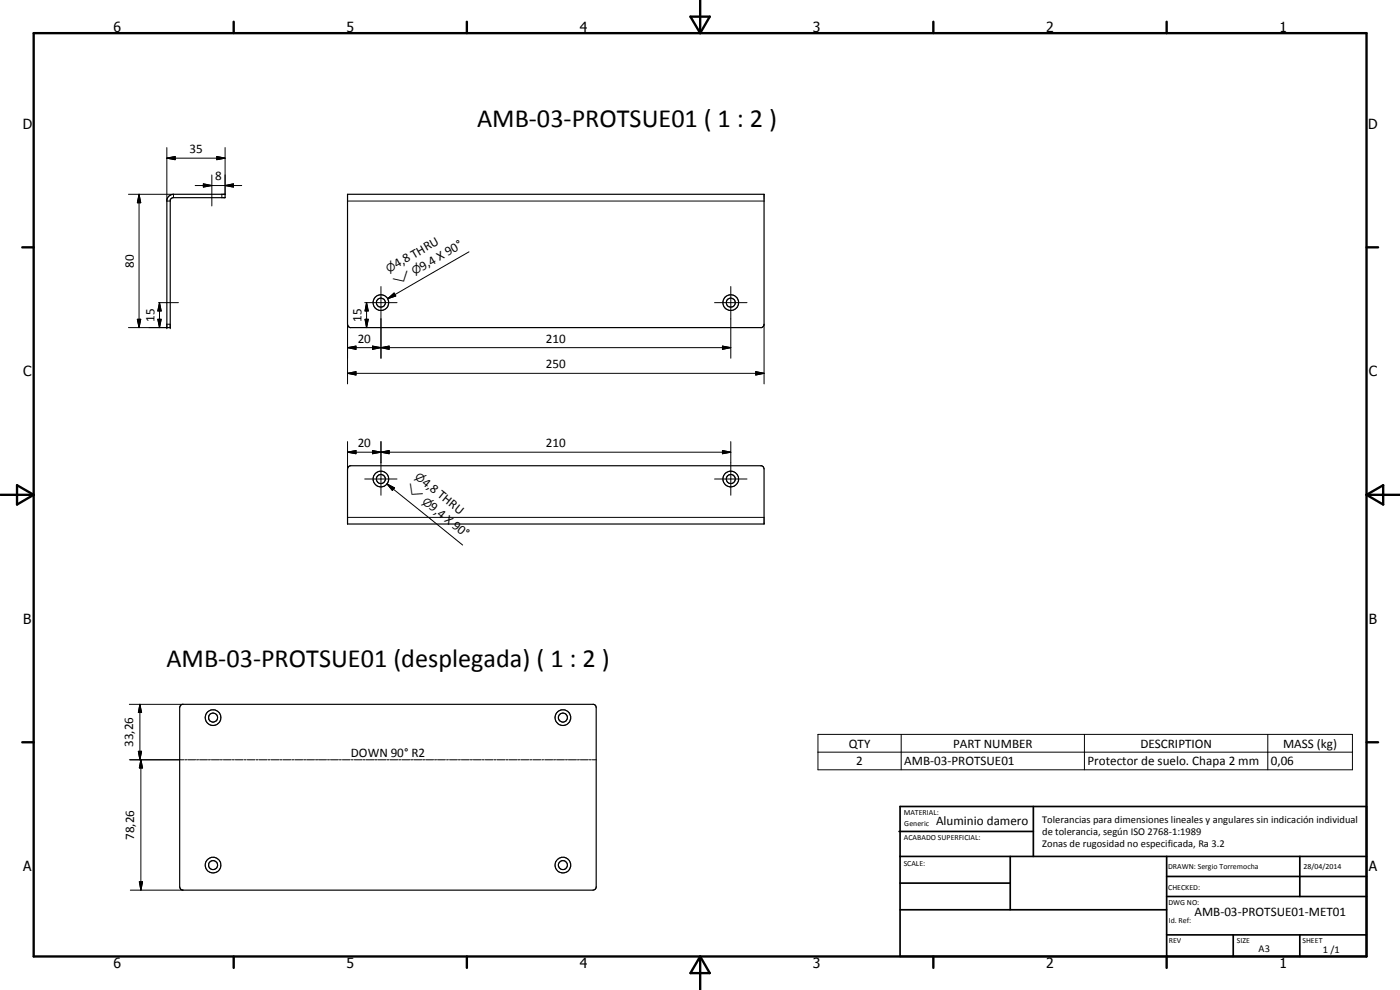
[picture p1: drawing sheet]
<svg xmlns="http://www.w3.org/2000/svg" width="420mm" height="297mm" viewBox="0 0 420 297" stroke-linecap="round" stroke-linejoin="round" font-family="sans-serif">
<g fill="none" stroke="#000" stroke-width=".35">
<path d="M50.5 59l.9-.6 .7-.1h15.5v1h-15.8l-.7 .6v38.4h-1v-38.4zM104.3 58.3h125v39.2l-.8 .8h-123.4l-.4-.2-.4-.8zM104.6 140.1l.5-.4h123.4l.6 .4 .2 .6v16.5h-125v-16.5zM54.3 211.5l.4-.2 123.7 .1 .4 .5 .1 .4-.1 54.2-.2 .4-.6 .2h-123.1l-.6-.2-.4-.8v-53.8z"/>
<circle cx="114.3" cy="90.8" r="1.33"/>
<circle cx="114.3" cy="90.8" r="2.35"/>
<circle cx="219.3" cy="90.8" r="1.35"/>
<circle cx="219.3" cy="90.8" r="2.36"/>
<circle cx="114.3" cy="143.7" r="1.35"/>
<circle cx="114.3" cy="143.7" r="2.34"/>
<circle cx="219.3" cy="143.7" r="1.36"/>
<circle cx="219.3" cy="143.7" r="2.36"/>
<circle cx="63.9" cy="215.3" r="2.35"/>
<circle cx="63.9" cy="215.3" r="1.36"/>
<circle cx="168.9" cy="215.3" r="1.35"/>
<circle cx="168.9" cy="215.3" r="2.36"/>
<circle cx="63.9" cy="259.6" r="2.37"/>
<circle cx="64" cy="259.6" r="1.34"/>
<circle cx="168.9" cy="259.6" r="2.35"/>
<circle cx="168.9" cy="259.6" r="1.34"/>
</g>
<g fill="none" stroke="#000" stroke-width=".3">
<path d="M38.6 58.3h13.5v1M41.7 58.3l.5 2.5h-1zM41.7 58.3v40M50.1 47.5l2.5-.6v1zM50.1 44.3v16h1M50.1 47.5h17.5M58.6 55.7h13.9M61 55.2l2.6 .5-2.6 .4zM63.6 52.5v9.3M65.1 46.9l2.5 .6-2.5 .4zM66.6 58.3v1M67.6 55.7l2.5-.5v.9z"/>
<path d="M67.6 44.3v14M104.3 60.3h125M140.7 75.6l-24.3 14M38.6 98.3h11.5M41.2 95.8h1l-.5 2.5zM47.4 95.8h1l-.5 2.5zM47.6 90.8h5.9M47.9 90.8l.5 2.5h-1zM47.9 90.8v7.5M50.1 97.3h1M104.3 97.3v17.9M109.5 90.8h9.7"/>
<path d="M109.5 95.8h1l-.5 2.5zM110 90.8l.5 2.5h-1zM110 90.8v7.5M114.3 86v21.5M116.4 89.6l1.9-1.7 .5 .9zM214.4 90.8h9.8M219.3 86v21.5M229.3 97.3v17.9M104.3 112l2.5-.5v1zM104.3 104.3l2.5-.5v1zM104.3 104.3h115M104.3 112h125"/>
<path d="M111.8 103.8l2.5 .5-2.5 .5zM114.3 104.3l2.5-.5v1zM216.8 103.8l2.5 .5-2.5 .5zM226.8 111.5l2.5 .5-2.5 .5zM104.3 135.7l2.5-.5v.9zM104.3 132.5v8.2M104.3 135.7h115M111.8 135.2l2.5 .5-2.5 .4zM114.3 135.7l2.5-.5v.9zM114.3 132.5v16.1M216.8 135.2l2.5 .5-2.5 .4zM219.3 132.5v16.1"/>
<path d="M104.3 155.2h125M109.5 143.7h9.7M116.2 145.2l2.2 1.2-.6 .8zM116.2 145.2l22.6 18.3M214.4 143.7h9.8M38.8 211.3h16.1M42 211.3l.5 2.5h-1zM42 211.3v16.7M38.8 228h16.3M41.5 225.4h1l-.5 2.6zM42.3 228l.5 2.4h-1zM42.3 228v39.1"/>
<path d="M55.4 228h.6M56.3 228h2.4M59 228h.6M59.9 228h2.4M62.6 228h.5M63.4 228h2.5M66.1 228h.6M67 228h2.4M69.7 228h.6M70.6 228h2.4M73.3 228h.6M74.2 228h2.3"/>
<path d="M76.9 228h.6M77.8 228h2.3M80.4 228h.6M81.3 228h2.4M84 228h.6M84.9 228h2.4M87.6 228h.6M88.5 228h2.3M91.1 228h.6M92 228h2.4M94.7 228h.6M95.6 228h2.4"/>
<path d="M98.3 228h.6M99.2 228h2.3M101.8 228h.6M102.8 228h2.3M105.4 228h.6M106.3 228h2.4M109 228h.6M109.9 228h2.4M112.6 228h.6M113.4 228h2.5M116.2 228h.5M117 228h2.4"/>
<path d="M119.7 228h.6M120.6 228h2.4M123.3 228h.6M124.2 228h2.4M126.9 228h.6M127.8 228h2.3M130.4 228h.6M131.3 228h2.4M134 228h.6M134.9 228h2.4M137.6 228h.6M138.5 228h2.3"/>
<path d="M141.1 228h.7M142 228h2.4M144.7 228h.6M145.6 228h2.4M148.3 228h.6M149.2 228h2.3M151.8 228h.6M152.7 228h2.4M155.4 228h.6M156.3 228h2.4M159 228h.6M159.9 228h2.4"/>
<path d="M162.6 228h.5M163.5 228h2.4M166.1 228h.6M167 228h2.4M169.7 228h.6M170.6 228h2.4M173.3 228h.6M174.2 228h2.4M176.9 228h.5M177.7 228h1.2M245.5 220.3h160.4v10.7h-160.4zM245.5 225.7h160.4"/>
<path d="M270.5 220.3v10.7M325.4 220.3v10.7M380.5 220.3v10.7M39.1 267.1h15.8M41.8 264.6h1l-.5 2.5z"/>
</g>
<g fill="#000">
<circle cx="50.1" cy="98.3" r=".18"/>
<circle cx="51.1" cy="98.3" r=".18"/>
</g>
<g fill="none" stroke="#000" stroke-width=".71">
<path d="M10.1 9.9h400v277.1h-400zM70.1 6.5v3.4M140.1 6.5v3.4M207.2 5h5.8l-2.9 4.9zM210.1 0v9.9M280.1 6.5v3.4M350.1 6.5v3.4M6.7 74.2h3.4M410.1 74.2h3.5M.1 148.5h10M5.1 145.6l5 2.9-5 2.9zM410.1 148.5h10"/>
<path d="M410.1 148.5l5-2.9v5.8zM6.7 222.7h3.4M410.1 222.7h3.5M70.1 287v3.4M140.1 287v3.4M210.1 287v10M210.1 287l2.9 5h-5.8zM280.1 287v3.4M350.1 287v3.4"/>
</g>
<g fill="none" stroke="#000" stroke-width=".51">
<path d="M269.8 249.5h40.3M270.1 242h140v45h-140zM270.1 257h140M303.2 257v16M310.1 242v15M350.1 257v30M390.1 257v12M270.1 265h33.1M270.1 273h80M350.1 269h60M350.1 263h60M350.1 280.5h60"/>
<path d="M370.1 280.5v6.5M390.1 280.5v6.5"/>
</g>
<g fill="#000">
<path d="M50.1 47.5l2.5-.6v1zM61 55.2l2.6 .5-2.6 .4zM65.1 46.9l2.5 .6-2.5 .4zM67.6 55.7l2.5-.5v.9zM41.7 58.3l.5 2.5h-1zM41.2 95.8h1l-.5 2.5zM47.4 95.8h1l-.5 2.5zM47.9 90.8l.5 2.5h-1zM109.5 95.8h1l-.5 2.5zM110 90.8l.5 2.5h-1zM116.4 89.6l1.9-1.7 .5 .9zM104.3 112l2.5-.5v1z"/>
<path d="M104.3 104.3l2.5-.5v1zM111.8 103.8l2.5 .5-2.5 .5zM114.3 104.3l2.5-.5v1zM216.8 103.8l2.5 .5-2.5 .5zM226.8 111.5l2.5 .5-2.5 .5zM104.3 135.7l2.5-.5v.9zM111.8 135.2l2.5 .5-2.5 .4zM114.3 135.7l2.5-.5v.9zM216.8 135.2l2.5 .5-2.5 .4zM116.2 145.2l2.2 1.2-.6 .8zM42 211.3l.5 2.5h-1zM41.5 225.4h1l-.5 2.6z"/>
<path d="M42.3 228l.5 2.4h-1zM41.8 264.6h1l-.5 2.5z"/>
</g>
<g font-size="7.9">
<text x="143.2" y="38.1">AMB-03-PROTSUE01 ( 1 : 2 )</text>
<text x="49.9" y="200.2">AMB-03-PROTSUE01 (desplegada) ( 1 : 2 )</text>
</g>
<g font-size="4.2">
<text x="34" y="9.6">6</text>
<text x="104" y="9.6">5</text>
<text x="174" y="9.6">4</text>
<text x="244" y="9.6">3</text>
<text x="314" y="9.6">2</text>
<text x="384" y="9.6">1</text>
<text x="6.8" y="38.7">D</text>
<text x="410.6" y="38.7">D</text>
<text x="7" y="112.9">C</text>
<text x="410.8" y="112.9">C</text>
<text x="7" y="187.1">B</text>
<text x="410.8" y="187.1">B</text>
<text x="7" y="261.4">A</text>
<text x="410.8" y="261.4">A</text>
<text x="34" y="290.4">6</text>
<text x="104" y="290.4">5</text>
<text x="174" y="290.4">4</text>
<text x="244" y="290.4">3</text>
<text x="314" y="290.4">2</text>
<text x="384" y="290.4">1</text>
</g>
<g font-size="3.9">
<text x="56.8" y="45.9">35</text>
<text x="64.6" y="54.1">8</text>
<text x="40.2" y="80.3" transform="rotate(-90 40.2 80.3)">80</text>
<text x="119.1" y="80.6" transform="rotate(-30 119.1 80.6)">4,8 THRU</text>
<text x="126.8" y="81.2" transform="rotate(-30 126.8 81.2)">9,4 X 90°</text>
<text x="46.3" y="96.6" transform="rotate(-90 46.3 96.6)">15</text>
<text x="108.5" y="96.6" transform="rotate(-90 108.5 96.6)">15</text>
<text x="107.3" y="102.8">20</text>
<text x="163.8" y="102.8">210</text>
<text x="163.8" y="110.4">250</text>
<text x="107.3" y="134.2">20</text>
<text x="163.8" y="134.2">210</text>
<text x="126.5" y="145.2" transform="rotate(39 126.5 145.2)">4,8 THRU</text>
<text x="128.6" y="152.5" transform="rotate(39 128.6 152.5)">9,4 X 90°</text>
<text x="40" y="224.1" transform="rotate(-90 40 224.1)">33,26</text>
<text x="105.3" y="227.2">DOWN 90° R2</text>
<text x="254.8" y="224.3">QTY</text>
<text x="286" y="224.3">PART NUMBER</text>
<text x="342.3" y="224.3">DESCRIPTION</text>
<text x="385.1" y="224.4">MASS (kg)</text>
<text x="257" y="229.6">2</text>
<text x="271.4" y="229.6">AMB-03-PROTSUE01</text>
<text x="326.4" y="229.7">Protector de suelo. Chapa 2 mm</text>
<text x="381.4" y="229.6">0,06</text>
<text x="280.9" y="247.4">Aluminio damero</text>
<text x="40.2" y="252" transform="rotate(-90 40.2 252)">78,26</text>
<text x="358.5" y="275">AMB-03-PROTSUE01-MET01</text>
</g>
<g font-size="3.3">
<text x="116.7" y="82" transform="rotate(-30 116.7 82)">n</text>
<text x="124.4" y="82.6" transform="rotate(-30 124.4 82.6)">n</text>
<text x="118.9" y="85.7" transform="rotate(-30 118.9 85.7)">w</text>
<text x="124.3" y="143.4" transform="rotate(39 124.3 143.4)">n</text>
<text x="121.5" y="146.8" transform="rotate(39 121.5 146.8)">w</text>
<text x="126.5" y="150.8" transform="rotate(39 126.5 150.8)">n</text>
</g>
<g font-size="3.1">
<text x="312.7" y="246.8">Tolerancias para dimensiones lineales y angulares sin indicación individual</text>
<text x="312.7" y="250.4">de tolerancia, según ISO 2768-1:1989</text>
<text x="312.7" y="254">Zonas de rugosidad no especificada, Ra 3.2</text>
<text x="377.7" y="285.6">A3</text>
<text x="397" y="285.9">1 /1</text>
</g>
<g font-size="2.4">
<text x="271.2" y="244.4">MATERIAL:</text>
<text x="271.3" y="252">ACABADO SUPERFICIAL:</text>
<text x="271.4" y="247.9">Generic</text>
<text x="271.2" y="259.7">SCALE:</text>
<text x="350.6" y="260.8">DRAWN: Sergio Torremocha</text>
<text x="391.2" y="260.6">28/04/2014</text>
<text x="350.6" y="267">CHECKED:</text>
<text x="350.6" y="271.4">DWG NO:</text>
<text x="350.8" y="276.9">Id. Ref:</text>
<text x="350.8" y="282.8">REV</text>
<text x="371.2" y="282.9">SIZE</text>
<text x="390.9" y="282.9">SHEET</text>
</g>
</svg>
